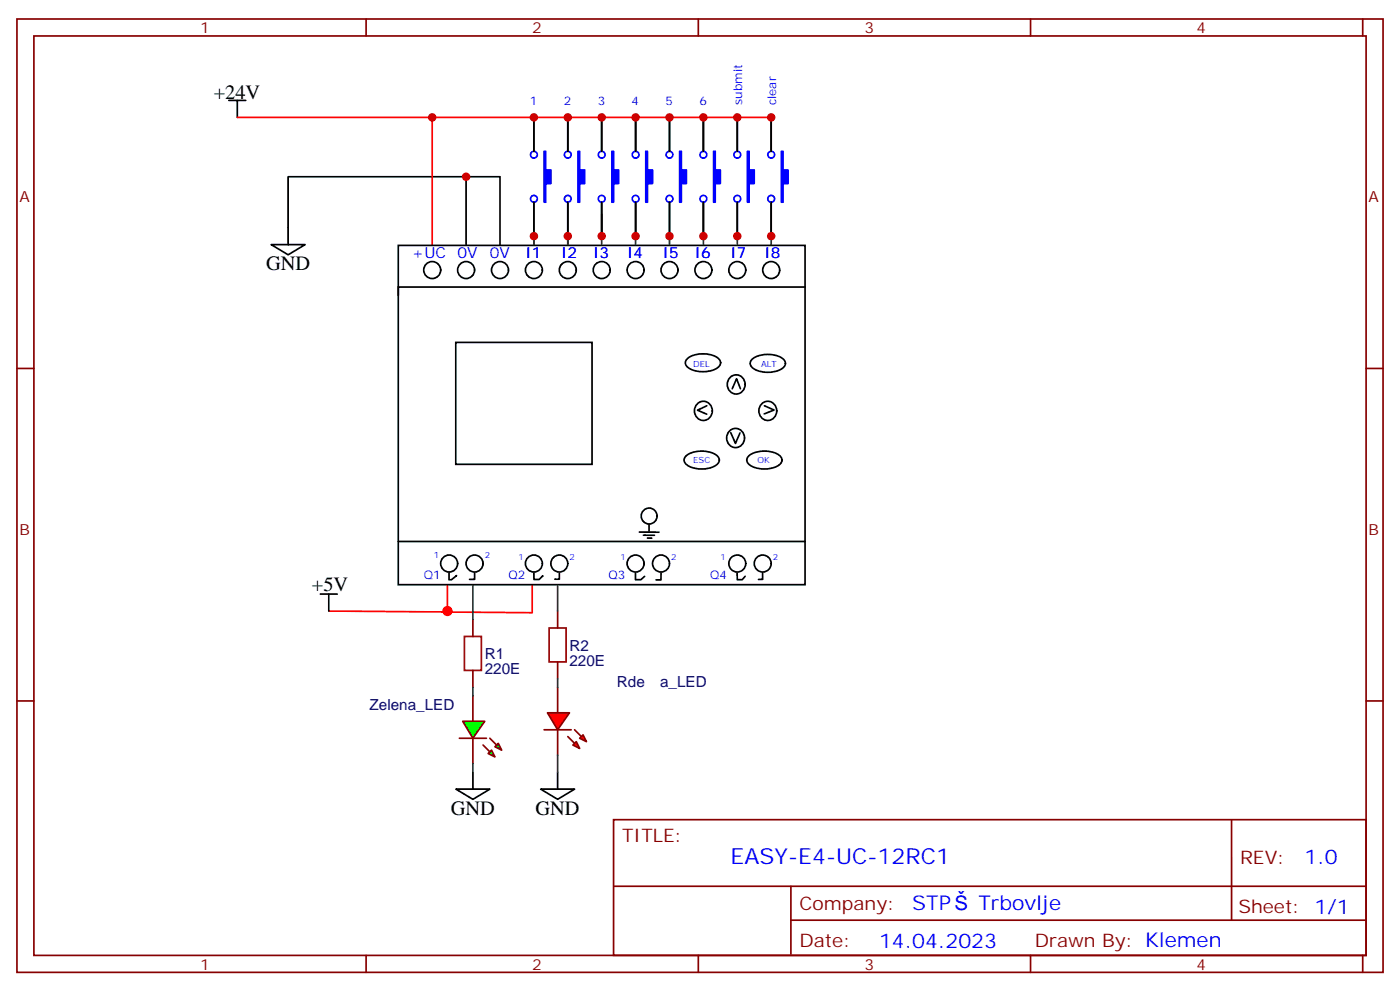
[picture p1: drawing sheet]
<svg xmlns="http://www.w3.org/2000/svg" width="291mm" height="206mm" viewBox="0 0 291 206" stroke-linecap="round" stroke-linejoin="round" font-family="sans-serif">
<g fill="none" stroke="#870000" stroke-width=".35">
<path d="M3.5 4h284.4v198.2h-284.4zM7.1 7.5h277.2v191.2h-277.2zM76.2 4v3.5M145.3 4v3.5M214.5 4v3.5M283.6 4v3.5M3.5 76.6h3.6M284.3 76.6h3.6M3.5 145.8h3.6M98.4 144.7v5.3M98.4 153.5v5.3M284.3 145.8h3.6"/>
<path d="M127.7 170.5h156.6v28.2h-156.6zM256.3 170.5v20.9M76.2 198.7v3.5M127.7 184.3h156.5M145.3 198.7v3.5M164.6 191.4h119.6M164.6 184.3v14.1M214.5 198.7v3.5M283.6 198.7v3.5"/>
</g>
<g fill="none" stroke="#000" stroke-width=".35">
<path d="M47.6 20.9h3.6M49.4 20.9v3.5M97 36.8v14.1M111.1 24.4v7.1M118.2 24.4v7.1M125.2 24.4v7.1M132.3 24.4v7.1M139.3 24.4v7.1M146.4 24.4v7.1M153.5 24.4v7.1M160.5 24.4v7.1M56.4 50.9h7.1l-3.5 2.1z"/>
<path d="M60 50.9v-14.1h44.1v14.1M82.9 51h84.7v70.6h-84.7zM111.1 42.1v7M118.2 42.1v7M125.2 42.1v7M132.3 42.1v7M139.3 42.1v7M146.4 42.1v7M153.5 42.1v7M160.5 42.1v7M167.6 59.7h-84.7v1.8M94.9 71.2h28.3v25.4h-28.3z"/>
<path d="M143 74.6a5.7 5.7 0 0 1 6.6 0 1.18 1.18 0 0 1-.4 2 6 6 0 0 1-6.2-.3 1.08 1.08 0 0 1 0-1.7zM151.9 78.5a1.95 1.95 0 0 1 3.1 .8 1.95 1.95 0 0 1-1.8 2.6 2.01 2.01 0 0 1-1.7-1.2 2.01 2.01 0 0 1 .4-2.2zM156.5 74.7a5.7 5.7 0 0 1 6.6 0 1.18 1.18 0 0 1-.4 2 6 6 0 0 1-6.2-.3 1.08 1.08 0 0 1 0-1.7zM142.8 94.9a5.7 5.7 0 0 1 6.5 0 1.18 1.18 0 0 1-.4 1.9 6 6 0 0 1-6.1-.3 1.08 1.08 0 0 1 0-1.6zM145.1 84a1.95 1.95 0 0 1 3.1 .8 1.95 1.95 0 0 1-1.8 2.6 2.01 2.01 0 0 1-1.7-1.2 2.01 2.01 0 0 1 .4-2.2zM147.1 84.4l-1.9 .9 1.9 .8M151.8 89.7a1.95 1.95 0 0 1 3.1 .7 1.95 1.95 0 0 1-1.8 2.7 2.01 2.01 0 0 1-1.7-1.3 2.01 2.01 0 0 1 .4-2.1zM152.1 90l1 2.2 .9-2.2M154.1 80.8l-.8-2-.9 2.1M155.8 94.9a5.7 5.7 0 0 1 6.6 0 1.18 1.18 0 0 1-.4 1.9 6 6 0 0 1-6.2-.3 1.08 1.08 0 0 1 0-1.6zM158.5 84a1.95 1.95 0 0 1 3.1 .8 1.95 1.95 0 0 1-1.8 2.6 2.01 2.01 0 0 1-1.7-1.2 2.01 2.01 0 0 1 .4-2.2zM159.1 84.4l2 .9-2 .8"/>
<path d="M82.9 112.6h84.7M93.5 119.1v1.5h.5l1-.9M98.8 119.1v1.4h-1.1M111.1 119.2v1.3h1.1l.8-.8-.1 .1M116.4 119.2v1.2h-.9M132.3 119.2v1.4h1.1l.8-.7M133.1 110.7h4.1M133.9 111.3h2.3M134.8 111.9h.9M135.1 109.1v1.4M137.6 119.1v1.5h-1.1M153.4 119.2v1.4h1.1l.6-.8"/>
<path d="M158.7 119.1v1.4h-.8M94.9 164.1h7.1l-3.6 2.1zM98.4 160.6v3.5M112.5 164.1h7.1l-3.5 2.1zM116.1 160.6v3.5"/>
<circle cx="90" cy="56.2" r="1.76"/>
<circle cx="97" cy="56.2" r="1.76"/>
<circle cx="104.1" cy="56.2" r="1.76"/>
<circle cx="111.1" cy="56.2" r="1.76"/>
<circle cx="118.2" cy="56.2" r="1.76"/>
<circle cx="125.2" cy="56.2" r="1.76"/>
<circle cx="132.3" cy="56.2" r="1.76"/>
<circle cx="139.3" cy="56.2" r="1.76"/>
<circle cx="146.4" cy="56.2" r="1.76"/>
<circle cx="153.5" cy="56.2" r="1.76"/>
<circle cx="160.5" cy="56.2" r="1.76"/>
<circle cx="93.5" cy="117.2" r="1.76"/>
<circle cx="98.8" cy="117.2" r="1.76"/>
<circle cx="111.1" cy="117.2" r="1.76"/>
<circle cx="116.4" cy="117.2" r="1.76"/>
<circle cx="132.3" cy="117.2" r="1.76"/>
<circle cx="135.1" cy="107.3" r="1.65"/>
<circle cx="137.6" cy="117.2" r="1.76"/>
<circle cx="153.5" cy="117.2" r="1.76"/>
<circle cx="158.7" cy="117.2" r="1.76"/>
</g>
<path d="M49.4 24.4h111.1M90 24.4v26.5M93.1 121.8v5.3M110.8 121.8v5.6l-42.4-.3" fill="none" stroke="#f00" stroke-width=".35"/>
<path d="M111.1 49.1v1.8M118.2 49.1v1.8M125.2 44.5v6.4M132.3 49.1v1.8M139.3 49.1v1.8M146.4 49.1v1.8M153.5 49.1v1.8M160.5 49.1v1.8" fill="none" stroke="#008700" stroke-width=".35"/>
<path d="M86.4 113.9h80.6" fill="none" stroke="#fff" stroke-width=".35"/>
<g fill="#00f" stroke="#00f" stroke-width=".35">
<path d="M162.6 31.5h.4v3.8h1v2.9h-1v3.9h-.4z"/>
<path d="M155.6 31.5h.3v3.8h1.1v2.9h-1.1v3.9h-.3z"/>
<path d="M148.5 31.5h.4v3.8h1v2.9h-1v3.9h-.4z"/>
<path d="M141.5 31.5h.3v3.8h1.1v2.9h-1.1v3.9h-.3z"/>
<path d="M134.4 31.5h.4v3.8h1v2.9h-1v3.9h-.4z"/>
<path d="M127.4 31.5h.3v3.8h1.1v2.9h-1.1v3.9h-.3z"/>
<path d="M113.2 31.5h.4v3.8h1.1v2.9h-1.1v3.9h-.4z"/>
<path d="M120.3 31.5h.3v3.8h1.1v2.9h-1.1v3.9h-.3z"/>
</g>
<g fill="none" stroke="#00f" stroke-width=".35">
<path d="M111.1 32.9a.71 .71 0 0 1-.6-1 .71 .71 0 0 1 1.1-.2 .71 .71 0 0 1-.2 1.1l-.3 .1M146.4 32.9a.71 .71 0 0 1-.6-1 .71 .71 0 0 1 1.1-.2 .71 .71 0 0 1-.2 1.1l-.3 .1M111.1 42.1a.71 .71 0 0 1-.6-1 .71 .71 0 0 1 1.1-.3 .71 .71 0 0 1-.2 1.2l-.3 .1M146.4 42.1a.71 .71 0 0 1-.6-1 .71 .71 0 0 1 1.1-.3 .71 .71 0 0 1-.2 1.2l-.3 .1"/>
<circle cx="118.2" cy="32.2" r=".71"/>
<circle cx="125.2" cy="32.2" r=".71"/>
<circle cx="132.3" cy="32.2" r=".71"/>
<circle cx="139.3" cy="32.2" r=".71"/>
<circle cx="153.5" cy="32.2" r=".71"/>
<circle cx="160.5" cy="32.2" r=".71"/>
<circle cx="118.2" cy="41.3" r=".71"/>
<circle cx="125.2" cy="41.3" r=".71"/>
<circle cx="132.3" cy="41.3" r=".71"/>
<circle cx="139.3" cy="41.3" r=".71"/>
<circle cx="153.5" cy="41.3" r=".71"/>
<circle cx="160.5" cy="41.3" r=".71"/>
</g>
<g fill="#0f0" stroke="#870000" stroke-width=".35">
<path d="M102.3 156l.7 1.4-1.4-.7z"/>
<path d="M103 155.3l.7-.7 .7 1.4z"/>
</g>
<g fill="#870000" stroke="#870000" stroke-width=".35">
<path d="M100.5 154.9l1.5 1.5z"/>
<path d="M102 153.5l1.4 1.4z"/>
</g>
<path d="M95.6 153.5h5.6z" fill="#f00" stroke="#870000" stroke-width=".35"/>
<path d="M96.3 150h4.6l-2.5 3.5z" fill="#0f0" stroke="#870000" stroke-width=".35"/>
<g fill="#f00" stroke="#870000" stroke-width=".35">
<path d="M113.9 148.2h4.6l-2.4 3.6z"/>
<path d="M113.2 151.8h5.7z"/>
</g>
<g fill="#870000" stroke="#870000" stroke-width=".35">
<path d="M119.6 151.8l1.4 1.4z"/>
<path d="M118.2 153.2l1.4 1.4z"/>
</g>
<g fill="#f00" stroke="#870000" stroke-width=".35">
<path d="M120.6 153.5l.8-.7 .7 1.4z"/>
<path d="M119.2 154.9l.7-.7 .7 1.4z"/>
</g>
<path d="M98.4 128.8v3.6M98.4 139.4v3.5M116.1 127.1v3.5M116.1 137.7v3.5M116.1 142.9v5.3M116.1 151.8v5.3" fill="none" stroke="#870000" stroke-width=".35"/>
<path d="M66.7 123.5h3.5M68.4 123.5v3.6" fill="none" stroke="#000" stroke-width=".35"/>
<path d="M98.4 121.8v7M116.1 121.8v5.3M98.4 142.9v1.8M98.4 158.8v1.8M116.1 141.2v1.7M116.1 157.1v3.5" fill="none" stroke="#008700" stroke-width=".35"/>
<path d="M96.7 132.4h3.5v7h-3.5zM114.3 130.6h3.5v7.1h-3.5z" fill="none" stroke="#a10000" stroke-width=".35"/>
<circle cx="93.1" cy="127.1" r=".88" fill="#f00" stroke="#f00" stroke-width=".35"/>
<g fill="#c00">
<circle cx="97" cy="36.8" r=".88"/>
<circle cx="160.5" cy="49.1" r=".88"/>
<circle cx="153.5" cy="49.1" r=".88"/>
<circle cx="146.4" cy="49.1" r=".88"/>
<circle cx="139.3" cy="49.1" r=".88"/>
<circle cx="132.3" cy="49.1" r=".88"/>
<circle cx="153.5" cy="24.4" r=".88"/>
<circle cx="146.4" cy="24.4" r=".88"/>
<circle cx="139.3" cy="24.4" r=".88"/>
<circle cx="132.3" cy="24.4" r=".88"/>
<circle cx="125.2" cy="24.4" r=".88"/>
<circle cx="160.5" cy="24.4" r=".88"/>
<circle cx="118.2" cy="49.1" r=".88"/>
<circle cx="118.2" cy="24.4" r=".88"/>
<circle cx="111.1" cy="49.1" r=".88"/>
<circle cx="111.1" cy="24.4" r=".88"/>
<circle cx="90" cy="24.4" r=".88"/>
<circle cx="125.2" cy="49.1" r=".88"/>
</g>
<text font-size="4.6" fill="#00f" x="152" y="179.6">EASY-E4-UC-12RC1</text>
<g font-size="4.2">
<text x="44.5" y="20.5">+24V</text>
<text x="55.4" y="56.2">GND</text>
<text x="64.9" y="122.8">+5V</text>
<text x="93.8" y="169.4">GND</text>
<text x="111.5" y="169.4">GND</text>
</g>
<g font-size="4.2" fill="#00f">
<text x="271.5" y="179.7">1.0</text>
<text x="189.9" y="189.3">STP</text>
<text x="203.7" y="189.3">Trbovlje</text>
<text x="183" y="197.1">14.04.2023</text>
</g>
<g font-size="3.9" fill="#800">
<text x="129.5" y="175">TITLE:</text>
<text x="258.1" y="179.7">REV:</text>
<text x="166.4" y="189.2">Company:</text>
<text x="257.7" y="189.9">Sheet: 1/1</text>
<text x="166.4" y="196.9">Date:</text>
<text x="215.4" y="197">Drawn By: Klemen</text>
</g>
<g font-size="3.2" fill="#800">
<text x="41.6" y="6.9">1</text>
<text x="110.8" y="6.9">2</text>
<text x="179.9" y="6.9">3</text>
<text x="249.1" y="6.9">4</text>
<text x="4.1" y="42.1">A</text>
<text x="284.9" y="42.1">A</text>
<text x="4.1" y="111.2">B</text>
<text x="284.9" y="111.2">B</text>
<text x="41.6" y="201.7">1</text>
<text x="110.8" y="201.7">2</text>
<text x="179.9" y="201.7">3</text>
<text x="249.1" y="201.7">4</text>
</g>
<g font-size="3.2" fill="#00f">
<text x="85.7" y="53.7">+UC</text>
<text x="95.2" y="53.7">0V</text>
<text x="102" y="53.7">0V</text>
<text x="109.4" y="53.7">I1</text>
<text x="116.8" y="53.7">I2</text>
<text x="123.5" y="53.7">I3</text>
<text x="130.5" y="53.7">I4</text>
<text x="137.9" y="53.7">I5</text>
<text x="144.6" y="53.7">I6</text>
<text x="152" y="53.7">I7</text>
<text x="159.1" y="53.7">I8</text>
</g>
<g font-size="3.2" fill="#000080">
<text x="100.9" y="137.1">R1</text>
<text x="118.5" y="135.3">R2</text>
<text x="100.9" y="140.2">220E</text>
<text x="118.5" y="138.4">220E</text>
<text x="128.4" y="142.9">Rde</text>
<text x="137.4" y="142.9">a_LED</text>
<text x="76.9" y="147.6">Zelena_LED</text>
</g>
<g font-size="2.5" fill="#00f">
<text x="110.3" y="21.9">1</text>
<text x="117.4" y="21.9">2</text>
<text x="124.4" y="21.9">3</text>
<text x="131.5" y="21.9">4</text>
<text x="138.5" y="21.9">5</text>
<text x="145.6" y="21.9">6</text>
<text x="154.5" y="21.8" transform="rotate(-90 154.5 21.8)">submit</text>
<text x="161.5" y="21.8" transform="rotate(-90 161.5 21.8)">clear</text>
<text x="88.2" y="120.4">Q1</text>
<text x="105.8" y="120.4">Q2</text>
<text x="126.6" y="120.4">Q3</text>
<text x="147.8" y="120.4">Q4</text>
</g>
<g font-size="1.8" fill="#00f">
<text x="144.3" y="76.3">DEL</text>
<text x="158.4" y="76.3">ALT</text>
<text x="144.3" y="96.4">ESC</text>
<text x="157.7" y="96.4">OK</text>
<text x="90.3" y="116.1">1</text>
<text x="100.9" y="116.1">2</text>
<text x="107.9" y="116.5">1</text>
<text x="118.5" y="116.5">2</text>
<text x="129.1" y="116.5">1</text>
<text x="139.7" y="116.5">2</text>
<text x="149.9" y="116.5">1</text>
<text x="160.9" y="116.5">2</text>
</g>
</svg>
